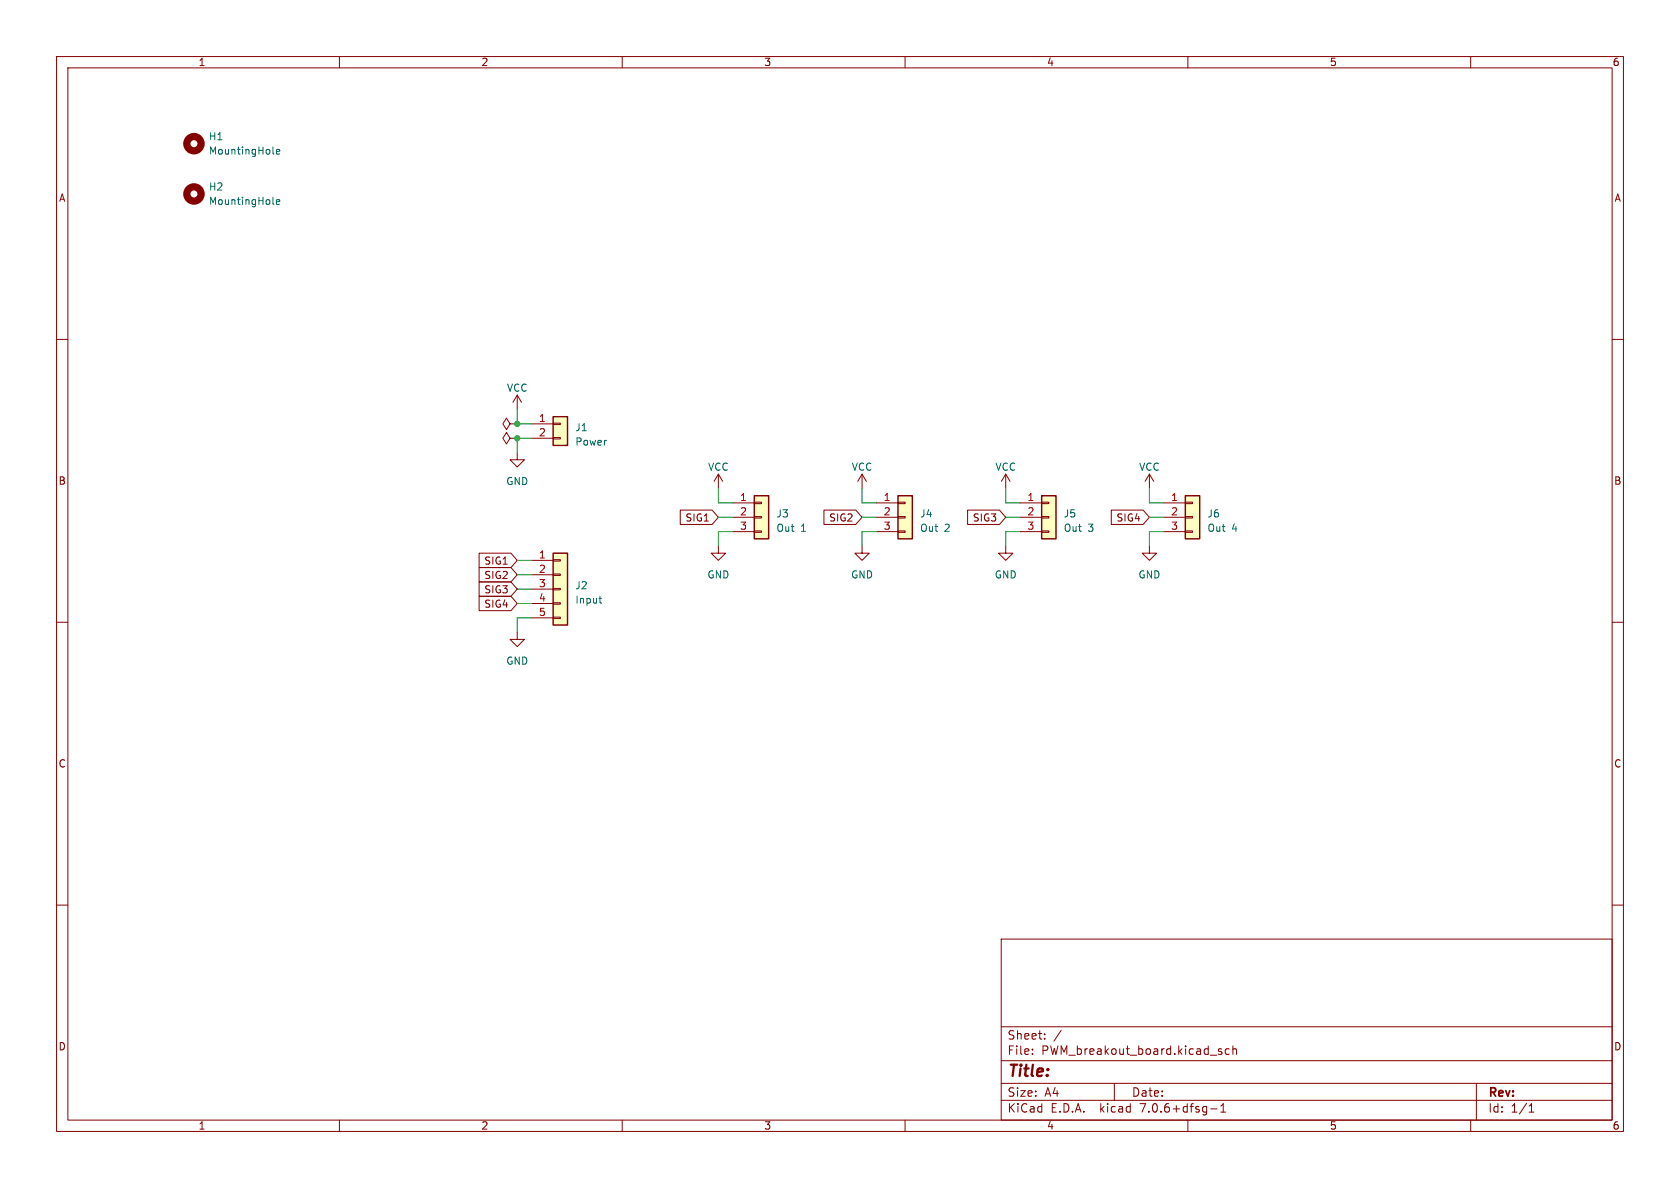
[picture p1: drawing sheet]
<svg xmlns="http://www.w3.org/2000/svg" width="297mm" height="210mm" viewBox="0 0 297 210" stroke-linecap="round" stroke-linejoin="round" font-family="sans-serif">
<g fill="none" stroke="#840000" stroke-width=".18">
<path d="M10 10h277v190h-277zM12 12h273v186h-273zM60 10v2M110 10v2M160 10v2M210 10v2M260 10v2M10 60h2M285 60h2M90.2 77.5l-.7-1-.6 1 .6 1 .7-1h1.2M90.2 74.9l-.7-1-.6 1 .6 1 .7-1h1.2M91.4 77.5h.1"/>
<path d="M91.4 74.9h.1M91.4 69.9l-.7 1.2M91.4 69.9v2.5M91.4 69.9l.8 1.2M94 74.9h3.8M94 77.5h3.8M97.8 77.3h1.3v.3h-1.3zM97.8 74.8h1.3v.3h-1.3zM84.7 97.8h5.6l1.1 1.3-1.1 1.2h-5.6zM91.4 80v1.3h1.3l-1.3 1.3-1.2-1.3h1.2M94 99.1h3.8M97.8 98.9h1.3v.3h-1.3z"/>
<path d="M120.3 90.2h5.6l1.1 1.2-1.1 1.3h-5.6zM127 96.5v1.3h1.3l-1.3 1.3-1.3-1.3h1.3M127 83.8l-.8 1.3M127 83.8v2.6M127 83.8l.8 1.3M129.5 88.9h3.8M129.5 91.4h3.8M129.5 94h3.8M133.3 93.9h1.3v.2h-1.3zM133.3 91.3h1.3v.3h-1.3zM133.3 88.8h1.3v.2h-1.3zM145.7 90.2h5.6l1.1 1.2-1.1 1.3h-5.6z"/>
<path d="M152.4 96.5v1.3h1.3l-1.3 1.3-1.3-1.3h1.3M152.4 83.8l-.8 1.3M152.4 83.8v2.6M152.4 83.8l.8 1.3M154.9 88.9h3.8M154.9 91.4h3.8M154.9 94h3.8M158.7 93.9h1.3v.2h-1.3zM158.7 91.3h1.3v.3h-1.3zM158.7 88.8h1.3v.2h-1.3zM171.1 90.2h5.6l1.1 1.2-1.1 1.3h-5.6zM177.8 96.5v1.3h1.3l-1.3 1.3-1.3-1.3h1.3"/>
<path d="M177.8 83.8l-.8 1.3M177.8 83.8v2.6M177.8 83.8l.8 1.3M180.3 88.9h3.8M180.3 91.4h3.8M180.3 94h3.8M184.1 93.9h1.3v.2h-1.3zM184.1 91.3h1.3v.3h-1.3zM184.1 88.8h1.3v.2h-1.3zM196.5 90.2h5.6l1.1 1.2-1.1 1.3h-5.6zM203.2 96.5v1.3h1.3l-1.3 1.3-1.3-1.3h1.3M203.2 83.8l-.8 1.3"/>
<path d="M203.2 83.8v2.6M203.2 83.8l.8 1.3M205.7 88.9h3.8M205.7 91.4h3.8M205.7 94h3.8M209.5 93.9h1.3v.2h-1.3zM209.5 91.3h1.3v.3h-1.3zM209.5 88.8h1.3v.2h-1.3zM10 110h2M84.7 102.9h5.6l1.1 1.2-1.1 1.3h-5.6zM84.7 100.3h5.6l1.1 1.3-1.1 1.3h-5.6zM84.7 105.4h5.6l1.1 1.3-1.1 1.3h-5.6z"/>
<path d="M91.4 111.8v1.2h1.3l-1.3 1.3-1.2-1.3h1.2M94 101.6h3.8M94 104.1h3.8M94 106.7h3.8M94 109.2h3.8M97.8 109.1h1.3v.2h-1.3zM97.8 106.6h1.3v.2h-1.3zM97.8 104h1.3v.3h-1.3zM97.8 101.5h1.3v.2h-1.3zM285 110h2M10 160h2M285 160h2"/>
<path d="M177 166h108v32h-108zM60 198v2M110 198v2M160 198v2M177 194.5h108M177 191.5h108M177 187.5h108M177 181.5h108M182.5 186.3v.1M182.5 185.5v.1M184.7 183.6v.1M184.7 182.8v.1"/>
<path d="M187.6 182.1l-1.3 2M197 191.5v3M210 198v2M214 196h1.2M215.4 185.7l.6 .4-.2 .3-.4-.1M215.8 196.6h.9M215.8 195.5l.4-.4v1.5M216 185.5l-.4-.1-.2 .2M217.3 185.5l-.4-.1-.3 .3v.4l.1 .2h.6M218 185.5l.2-.1 .3 .1 .1 .9M218 184.9v1.5M260 198v2"/>
<path d="M261 191.5v6.5M270.3 196.6h.9M270.3 195.5l.4-.4v1.5"/>
</g>
<g fill="none" stroke="#840000" stroke-width="1.3">
<circle cx="34.3" cy="25.4" r="1.27"/>
<circle cx="34.3" cy="34.3" r="1.27"/>
</g>
<path d="M48.2 36l.2 .1M48.2 27.1l.2 .1M48.9 35.7l.6-.1-.1-.2-.4-.1-.1 .2v.6h.5M48.9 26.8l.6-.1-.1-.2-.4-.1-.1 .2v.6h.5M105.9 105.8h.5M106.1 106.4l.3 .2" fill="none" stroke="#006464" stroke-width=".18"/>
<g fill="#ffffc2" stroke="#ffffc2" stroke-width=".18">
<path d="M133.3 87.6h2.6v7.7h-2.6z"/>
<path d="M209.5 87.6h2.6v7.7h-2.6z"/>
<path d="M184.1 87.6h2.6v7.7h-2.6z"/>
<path d="M158.7 87.6h2.6v7.7h-2.6z"/>
<path d="M97.8 97.8h2.5v12.7h-2.5z"/>
<path d="M97.8 73.7h2.5v5h-2.5z"/>
</g>
<path d="M97.8 73.7h2.5v5h-2.5zM97.8 97.8h2.5v12.7h-2.5zM133.3 87.6h2.6v7.7h-2.6zM158.7 87.6h2.6v7.7h-2.6zM184.1 87.6h2.6v7.7h-2.6zM209.5 87.6h2.6v7.7h-2.6z" fill="none" stroke="#840000" stroke-width=".25"/>
<g fill="none" stroke="#009600" stroke-width=".18">
<path d="M91.4 72.4v2.5h2.6M94 77.5h-2.6v2.5M91.4 99.1h2.6M127 91.4h2.5M127 86.4v2.5h2.5M129.5 94h-2.5v2.5M152.4 91.4h2.5M152.4 86.4v2.5h2.5M154.9 94h-2.5v2.5M177.8 91.4h2.5M177.8 86.4v2.5h2.5M180.3 94h-2.5v2.5"/>
<path d="M203.2 91.4h2.5M203.2 86.4v2.5h2.5M205.7 94h-2.5v2.5M91.4 106.7h2.6M91.4 104.1h2.6M91.4 101.6h2.6M94 109.2h-2.6v2.6"/>
</g>
<g fill="#009600" stroke="#009600" stroke-width=".18">
<circle cx="91.4" cy="74.9" r=".46"/>
<circle cx="91.4" cy="77.5" r=".46"/>
</g>
<text font-size="2.8" fill="#840000" x="178" y="190.9">Title:</text>
<g font-size="2.1" fill="#840000">
<text x="178" y="184">Sheet:</text>
<text x="178" y="186.7">File:</text>
<text x="184.1" y="186.7">PWM_breakout_board.kicad_sch</text>
<text x="178" y="196.9">KiCad</text>
<text x="178" y="194.1">Size:</text>
<text x="184.7" y="194.1">A4</text>
<text x="185.7" y="196.9">E.D.A.</text>
<text x="194.6" y="196.9">kicad</text>
<text x="200" y="194.1">Date:</text>
<text x="201.8" y="196.9">7.0.6+dfsg-1</text>
<text x="263" y="194.3">Rev:</text>
<text x="263" y="196.9">Id:</text>
<text x="267.1" y="196.9">1/1</text>
</g>
<g font-size="1.8" fill="#840000">
<text x="35" y="11.9">1</text>
<text x="85" y="11.9">2</text>
<text x="135" y="11.9">3</text>
<text x="185" y="11.9">4</text>
<text x="235" y="11.9">5</text>
<text x="285" y="11.9">6</text>
<text x="10.3" y="35.9">A</text>
<text x="285.3" y="35.9">A</text>
<text x="10.3" y="85.9">B</text>
<text x="285.3" y="85.9">B</text>
<text x="121.1" y="92.4">SIG1</text>
<text x="146.5" y="92.4">SIG2</text>
<text x="171.9" y="92.4">SIG3</text>
<text x="197.3" y="92.4">SIG4</text>
<text x="85.5" y="100">SIG1</text>
<text x="85.5" y="105.1">SIG3</text>
<text x="85.5" y="102.6">SIG2</text>
<text x="85.5" y="107.6">SIG4</text>
<text x="10.3" y="135.9">C</text>
<text x="285.3" y="135.9">C</text>
<text x="10.3" y="185.9">D</text>
<text x="285.3" y="185.9">D</text>
<text x="35" y="199.9">1</text>
<text x="85" y="199.9">2</text>
<text x="135" y="199.9">3</text>
<text x="185" y="199.9">4</text>
<text x="235" y="199.9">5</text>
<text x="285" y="199.9">6</text>
</g>
<g font-size="1.8" fill="#006464">
<text x="36.8" y="25">H1</text>
<text x="36.8" y="27.5">MountingHole</text>
<text x="36.8" y="33.9">H2</text>
<text x="36.8" y="36.4">MountingHole</text>
<text x="89.5" y="69.4">VCC</text>
<text x="101.6" y="76.4">J1</text>
<text x="101.6" y="79">Power</text>
<text x="125.1" y="83.4">VCC</text>
<text x="150.5" y="83.4">VCC</text>
<text x="175.9" y="83.4">VCC</text>
<text x="201.3" y="83.4">VCC</text>
<text x="89.4" y="86">GND</text>
<text x="137.2" y="91.7">J3</text>
<text x="137.2" y="94.2">Out</text>
<text x="141.5" y="94.2">1</text>
<text x="162.6" y="91.7">J4</text>
<text x="162.6" y="94.2">Out</text>
<text x="166.9" y="94.2">2</text>
<text x="188" y="91.7">J5</text>
<text x="188" y="94.2">Out</text>
<text x="192.3" y="94.2">3</text>
<text x="213.4" y="91.7">J6</text>
<text x="213.4" y="94.2">Out</text>
<text x="217.7" y="94.2">4</text>
<text x="101.6" y="104.4">J2</text>
<text x="101.6" y="106.9">Input</text>
<text x="125" y="102.5">GND</text>
<text x="150.4" y="102.5">GND</text>
<text x="175.8" y="102.5">GND</text>
<text x="201.2" y="102.5">GND</text>
<text x="89.4" y="117.7">GND</text>
</g>
<g font-size="1.8" fill="#a90000">
<text x="95.2" y="74.7">1</text>
<text x="95.2" y="77.2">2</text>
<text x="130.7" y="88.6">1</text>
<text x="156.1" y="88.6">1</text>
<text x="181.5" y="88.6">1</text>
<text x="206.9" y="88.6">1</text>
<text x="130.7" y="91.2">2</text>
<text x="130.7" y="93.7">3</text>
<text x="156.1" y="91.2">2</text>
<text x="156.1" y="93.7">3</text>
<text x="181.5" y="91.2">2</text>
<text x="181.5" y="93.7">3</text>
<text x="206.9" y="91.2">2</text>
<text x="206.9" y="93.7">3</text>
<text x="95.2" y="98.8">1</text>
<text x="95.2" y="101.3">2</text>
<text x="95.2" y="103.9">3</text>
<text x="95.2" y="106.4">4</text>
<text x="95.2" y="109">5</text>
</g>
</svg>
